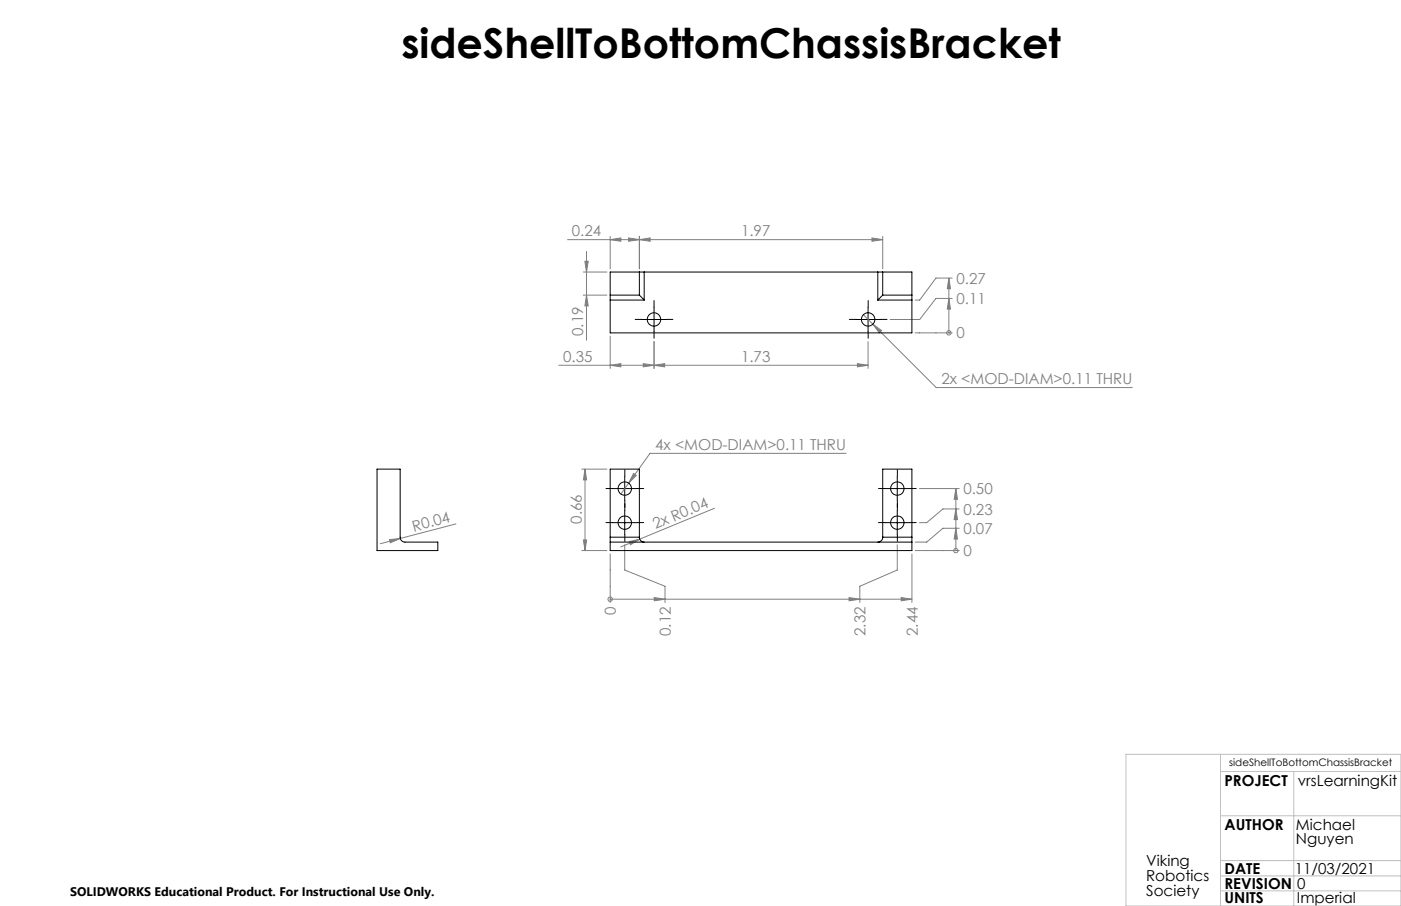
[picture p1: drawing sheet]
<svg xmlns="http://www.w3.org/2000/svg" width="432mm" height="279mm" viewBox="0 0 432 279" stroke-linecap="round" stroke-linejoin="round" font-family="sans-serif">
<g fill="none" stroke="#808080" stroke-width=".31">
<path d="M174.9 73.9h97.2M180.8 77.5v27.4M188.1 73.9l3.2-.5v1zM188.1 72.9v10M193.7 73.4l3.4 .5-3.4 .5zM197.1 73.9l3.3-.5v1zM197.1 72.9v10M268.7 73.4l3.4 .5-3.4 .5zM272.1 72.9v10M179.8 91h7.2M179.8 83.9h7.2M180.3 80.6h1l-.5 3.3z"/>
<path d="M180.8 91l.5 3.3h-1zM266.1 97l2.9 3M269 100l2.7 2-.7 .7zM269 100l19.5 19.5h60.5M292.5 85.8v16.9M292.5 92l.4 3.3h-.9zM292.5 85.8l.4 3.2h-.9zM293.5 92h-5l-5 6.5h-9.1M293.5 85.8h-5l-5 6.7h-1.5M188.1 112.6l3.2-.5v1zM188.1 103.6v10M198.3 112.1l3.3 .5-3.3 .5z"/>
<path d="M201.6 112.6l3.3-.5v1zM201.6 105.3v8.3M264.3 112.1l3.2 .5-3.2 .5zM267.5 112.6h-95.3M267.5 105.3v8.3M282 102.7h11.5M292.5 102.7h.1M260.8 139.8h-60.5l-9 12.6M179.3 144.7h7.7M180.3 144.7l.5 3.3h-1zM180.3 144.7v25.1M195.3 146l.8 .6-2.4 2.4z"/>
<path d="M220.2 156.7l-23 9.6M283.4 150.7h12.2M294.6 150.7v19.1M294.6 157l.5 3.2h-1zM294.6 150.7l.5 3.3h-1zM295.6 157h-5l-5 4.2h-2.2M120.1 166.4l3.3-.3-3.1 1.3zM140.5 161.6l-23.3 6.1M179.3 169.8h7.7M179.8 166.5h1l-.5 3.3zM188.1 170.8v15M192.5 168v7.8l12.5 5v5"/>
<path d="M193.9 167l3.3-.7-2.9 1.7zM197.2 166.3l-5.9 2.4M276.5 168v7.8l-11.5 5v5M281.1 170.8v15M282 169.8h13.6M294.6 169.8h.1M294.6 162.9l.5 3.3h-1zM295.6 162.9h-5l-5 4.3h-3.6M188.1 184.8h.1M188.1 184.8h93M201.6 184.3l3.4 .5-3.4 .5zM261.7 184.3l3.3 .5-3.3 .5z"/>
<path d="M277.7 184.3l3.4 .5-3.4 .5z"/>
<circle cx="292.4" cy="102.6" r=".68"/>
<circle cx="294.6" cy="169.8" r=".68"/>
<circle cx="188" cy="184.8" r=".69"/>
</g>
<g fill="none" stroke="#000" stroke-width=".31" stroke-dasharray="15.2 1.3 1.3 1.3">
<path d="M197.8 98.5h-2M201.6 94.7v-2M205.3 98.5h2.1M263.8 98.5h-2M267.6 94.7v-2M271.3 98.5h2.1M201.6 102.2v2.1M267.6 102.2v2.1M188.8 150.7h-2M192.6 146.9v-2.1M192.6 154.4v2.1M192.6 157.4v-2.1"/>
<path d="M196.3 150.7h2.1M272.8 150.7h-2M276.6 146.9v-2.1M276.6 154.4v2.1M276.6 157.4v-2.1M280.3 150.7h2.1M188.8 161.2h-2M192.6 164.9v2.1M196.3 161.2h2.1M272.8 161.2h-2M276.6 164.9v2.1M280.3 161.2h2.1"/>
</g>
<path d="M197.8 98.5h7.5M201.6 94.8v7.5M263.8 98.5h7.5M267.5 94.8v7.5M188.8 150.7h7.5M192.5 146.9v7.5M192.5 157.4v7.5M272.8 150.7h7.5M276.5 146.9v7.5M276.5 157.4v7.5M188.8 161.2h7.5M272.8 161.2h7.5" fill="none" stroke="#000" stroke-width=".31"/>
<path d="M347 232.6h84.8v46.8h-84.8zM376.2 232.6v46.8M376.2 237.9h55.6M398.7 237.9v41.5M376.2 251.6h55.6M376.2 265.4h55.6M376.2 270.1h55.6M376.2 274.7h55.6" fill="none" stroke="#c0c0c0" stroke-width=".31"/>
<g fill="#808080">
<path d="M120.1 166.4l3.3-.3-3.1 1.3z"/>
<path d="M193.9 167l3.3-.7-2.9 1.7z"/>
<path d="M294.6 162.9l.5 3.3h-1zM294.6 157l.5 3.2h-1zM294.6 150.7l.5 3.3h-1zM292.5 92l.4 3.3h-.9zM292.5 85.8l.4 3.2h-.9z"/>
<path d="M201.6 184.3l3.4 .5-3.4 .5zM261.7 184.3l3.3 .5-3.3 .5zM277.7 184.3l3.4 .5-3.4 .5z"/>
<path d="M193.7 73.4l3.4 .5-3.4 .5zM188.1 73.9l3.2-.5v1zM198.3 112.1l3.3 .5-3.3 .5zM188.1 112.6l3.2-.5v1z"/>
<path d="M195.3 146l-1.6 3 2.4-2.4zM197.1 73.9l3.3-.5v1zM268.7 73.4l3.4 .5-3.4 .5zM201.6 112.6l3.3-.5v1zM264.3 112.1l3.2 .5-3.2 .5zM269 100l2 2.7 .7-.7z"/>
<path d="M180.8 91l.5 3.3h-1zM180.3 80.6h1l-.5 3.3z"/>
<path d="M180.3 144.7l.5 3.3h-1zM179.8 166.5h1l-.5 3.3z"/>
</g>
<g fill="none" stroke="#000" stroke-width=".31">
<path d="M188.1 91v1.5M188.1 92.5v10.2h93v-10.2M188.1 91h9M188.1 92.5h10.4M197.1 91l1.4 1.5M197.1 83.9h1.4M197.1 83.9h-9v7.1M197.1 83.9v7.1M198.5 83.9h72M198.5 83.9v8.6M270.5 83.9h1.6M270.5 83.9v8.6"/>
<path d="M270.5 92.5h10.6M272.1 91l-1.6 1.5M272.1 83.9h9v7.1M272.1 83.9v7.1M272.1 91h9M281.1 91v1.5M116.2 144.7h7.1v21a1.51 1.51 0 0 0 1.5 1.5h10.1v2.6h-18.7zM188.1 165.7v1.5M188.1 165.7v-21h9v21M188.1 167.2v2.6h93v-2.6M188.1 167.2h93M188.1 165.7h9"/>
<path d="M197.1 165.7a1.51 1.51 0 0 0 1.4 1.5M272.1 165.7a1.57 1.57 0 0 1-1.6 1.5M272.1 165.7v-21h9v21M272.1 165.7h9M281.1 165.7v1.5"/>
<circle cx="201.6" cy="98.5" r="2.06"/>
<circle cx="267.6" cy="98.5" r="2.07"/>
<circle cx="192.6" cy="150.7" r="2.07"/>
<circle cx="276.6" cy="150.7" r="2.07"/>
<circle cx="192.6" cy="161.2" r="2.07"/>
<circle cx="276.6" cy="161.2" r="2.07"/>
</g>
<text font-size="12.7" x="123.7" y="18">sideShellToBottomChassisBracket</text>
<g font-size="4.7" fill="#808080">
<text x="176.3" y="72.9">0.24</text>
<text x="228.4" y="72.9">1.97</text>
<text x="294.8" y="87.5">0.27</text>
<text x="294.8" y="93.8">0.11</text>
<text x="179.8" y="103.6" transform="rotate(-90 179.8 103.6)">0.19</text>
<text x="294.8" y="104.4">0</text>
<text x="173.6" y="111.6">0.35</text>
<text x="228.4" y="111.6">1.73</text>
<text x="290.2" y="118.5">2x &lt;MOD-DIAM&gt;0.11 THRU</text>
<text x="202" y="138.8">4x &lt;MOD-DIAM&gt;0.11 THRU</text>
<text x="296.9" y="152.4">0.50</text>
<text x="179.3" y="161.4" transform="rotate(-90 179.3 161.4)">0.66</text>
<text x="296.9" y="158.7">0.23</text>
<text x="127.6" y="164" transform="rotate(-15 127.6 164)">R0.04</text>
<text x="202" y="163.2" transform="rotate(-23 202 163.2)">2x R0.04</text>
<text x="296.9" y="164.7">0.07</text>
<text x="296.9" y="171.5">0</text>
<text x="189.8" y="189.7" transform="rotate(-90 189.8 189.7)">0</text>
<text x="206.7" y="196.1" transform="rotate(-90 206.7 196.1)">0.12</text>
<text x="266.8" y="196.1" transform="rotate(-90 266.8 196.1)">2.32</text>
<text x="282.8" y="196.1" transform="rotate(-90 282.8 196.1)">2.44</text>
</g>
<g font-size="4.7">
<text x="377.4" y="242.3">PROJECT</text>
<text x="400" y="242.3">vrsLearningKit</text>
<text x="377.4" y="255.9">AUTHOR</text>
<text x="399.4" y="255.9">Michael</text>
<text x="399.4" y="260.4">Nguyen</text>
<text x="353.2" y="267.1">Viking</text>
<text x="377.4" y="269.5">DATE</text>
<text x="399.1" y="269.5">11/03/2021</text>
<text x="353.2" y="271.7">Robotics</text>
<text x="377.4" y="274">REVISION</text>
<text x="399.8" y="274">0</text>
<text x="353.2" y="276.2">Society</text>
<text x="377.4" y="278.5">UNITS</text>
<text x="399.7" y="278.5">Imperial</text>
</g>
<text font-size="3.8" x="21.6" y="276.3">SOLIDWORKS Educational Product. For Instructional Use Only.</text>
<text font-size="3.2" x="378.9" y="236.1">sideShellToBottomChassisBracket</text>
</svg>
